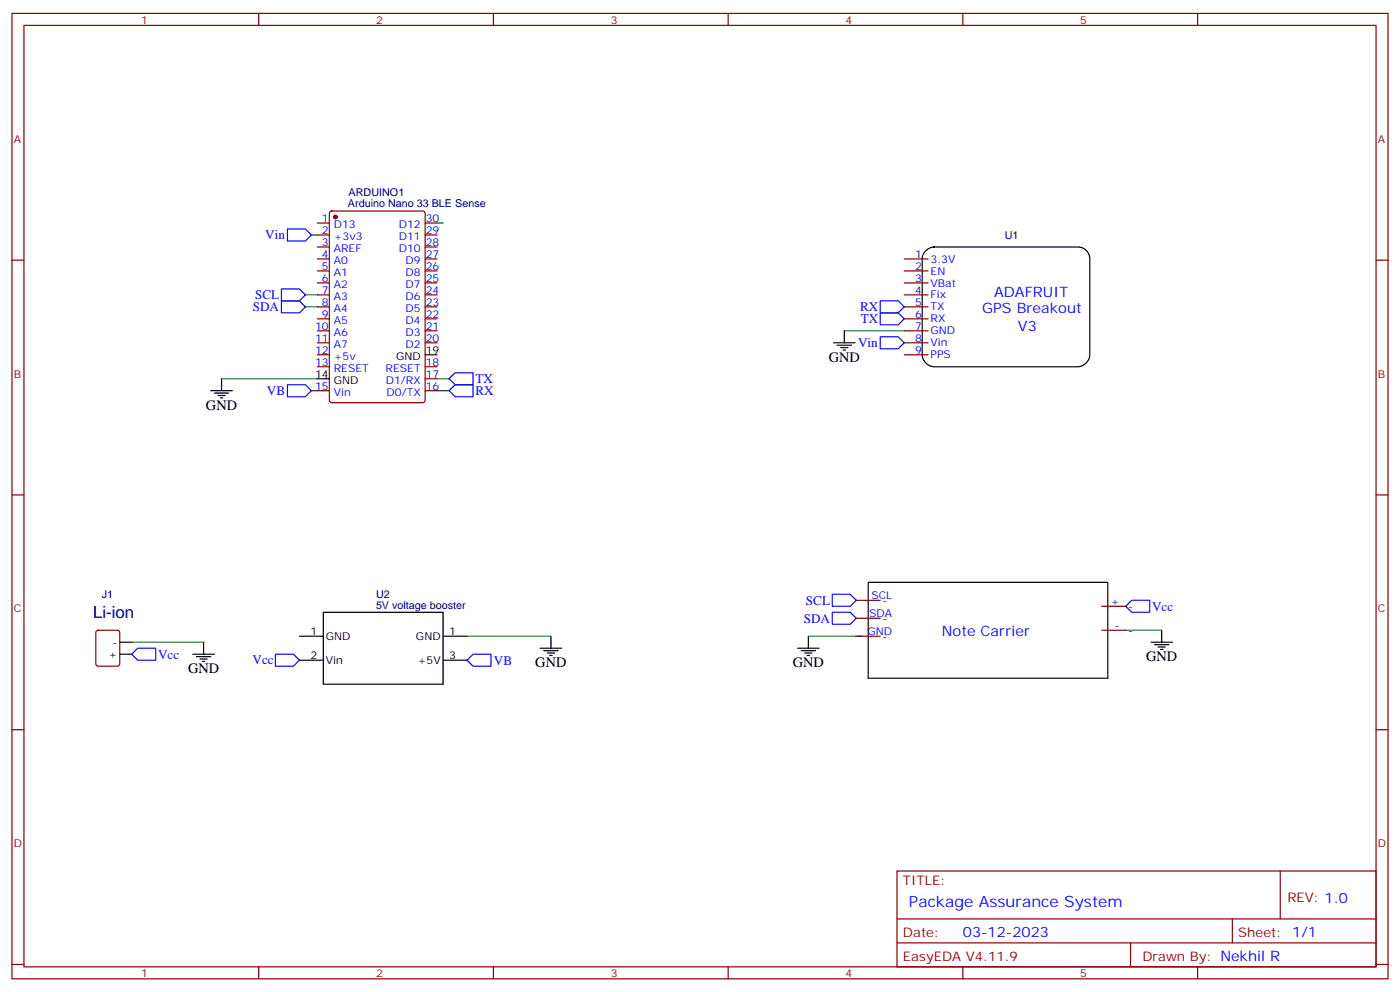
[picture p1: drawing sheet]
<svg xmlns="http://www.w3.org/2000/svg" width="412mm" height="292mm" viewBox="0 0 412 292" stroke-linecap="round" stroke-linejoin="round" font-family="sans-serif">
<g fill="none" stroke="#870000" stroke-width=".35">
<path d="M3.5 4h405.4v284.3h-405.4zM7.1 7.5h398.2v277.3h-398.2zM76.2 4v3.5M145.3 4v3.5M214.5 4v3.5M283.6 4v3.5M352.8 4v3.5M3.5 76.6h3.6M93.5 65.7h3.5M93.5 69.2h3.5M93.5 72.7h3.5M93.5 76.3h3.5"/>
<path d="M93.5 79.8h3.5M97.2 62.4l.5-.2h26.8l.7 .4v55.3l-.4 .6-27.1 .1-.6-.5-.1-55.2zM125.2 65.7h3.6M125.2 69.2h3.6M125.2 72.7h3.6M125.2 76.3h3.6M125.2 79.8h3.6M266.3 76.3h7.1M266.3 79.8h7.1M405.3 76.6h3.6M93.5 83.3h3.5M93.5 86.9h3.5"/>
<path d="M93.5 90.4h3.5M93.5 93.9h3.5M93.5 97.4h3.5M125.2 83.3h3.6M125.2 86.9h3.6M125.2 90.4h3.6M125.2 93.9h3.6M125.2 97.4h3.6M266.3 83.3h7.1M266.3 86.9h7.1M266.3 90.4h7.1M266.3 93.9h7.1"/>
<path d="M266.3 97.4h7.1M93.5 101h3.5M93.5 104.5h3.5M93.5 108h3.5M93.5 115.1h3.5M125.2 101h3.6M125.2 108h3.6M125.2 115.1h3.6M125.2 111.5h3.6M266.3 101h7.1M266.3 104.5h7.1M3.5 145.8h3.6"/>
<path d="M405.3 145.8h3.6M252.2 176.8h7.1M324.6 178.6h7M28.5 185.8l.4-.2h5.7l.6 .5 .1 9.4-.5 .7h-5.9l-.6-.4-.1-9.5zM252.2 182.1h7.1M252.2 187.4h7.1M324.6 185.6h7M3.5 214.9h3.6M405.3 214.9h3.6M264.2 256.5h141.1v28.3h-141.1zM377.1 256.5v14.2M264.2 270.7h141.1"/>
<path d="M264.2 277.7h141.1M333 277.7v7.1M363 270.7v7M3.5 284.1h3.6M76.2 284.8v3.5M145.3 284.8v3.5M214.5 284.8v3.5M283.6 284.8v3.5M352.8 284.8v3.5M405.3 284.1h3.6"/>
</g>
<circle cx="98.8" cy="63.9" r=".53" fill="#870000" stroke="#870000" stroke-width=".35"/>
<g fill="none" stroke="#000" stroke-width=".35">
<path d="M272.8 73.8a3.6 3.6 0 0 1 2.4-1.1h42.3a3.5 3.5 0 0 1 3.5 3.6v28.2a3.8 3.8 0 0 1-3.5 3.5h-42.3a3.8 3.8 0 0 1-3.6-3.5v-28.2a3.5 3.5 0 0 1 1.2-2.5zM248.7 97.4v3.6M62.1 115.1h6.3M63.1 115.8h4.3M64.2 116.5h2.1M64.9 117.2h.7M65.3 111.5v3.6M93.5 111.5h3.5M125.2 104.5h3.6M245.5 101h6.4M246.6 101.7h4.2M247.6 102.4h2.2"/>
<path d="M248.4 103.1h.7M255.8 171.5h70.5v28.2h-70.5zM35.3 192.7h3.5M35.3 189.2h3.5M56.8 192.7h6.3M57.9 193.4h4.2M58.9 194.1h2.1M59.6 194.8h.7M60 189.2v3.5M88.2 187.4h7M88.2 194.5h7M95.2 180.3h35.3v21.2h-35.3z"/>
<path d="M130.5 187.4h7.1M130.5 194.5h7.1M159.1 190.9h6.4M160.2 191.6h4.2M161.2 192.3h2.1M161.9 193h.7M162.3 187.4v3.5M234.9 190.9h6.4M236 191.6h4.2M237.1 192.3h2.1M237.8 193h.7M238.1 187.4v3.5"/>
<path d="M339 189.2h6.4M340.1 189.9h4.2M341.1 190.6h2.2M341.8 191.3h.7M342.2 185.6v3.6"/>
</g>
<g fill="none" stroke="#008700" stroke-width=".35">
<path d="M91.7 69.2h1.8M128.8 65.7h1.7M90 86.9h3.5M90 90.4h3.5M248.7 97.4h17.6M65.3 111.5h28.2M91.7 115.1h1.8M128.8 115.1h3.5M128.8 111.5h3.5M38.8 189.2h21.2M137.6 187.4h24.7M238.1 187.4h15.9"/>
<path d="M331.6 185.6h10.6"/>
</g>
<g fill="none" stroke="#00f" stroke-width=".35">
<path d="M84.7 67.5h5.3l1.7 1.7-1.7 1.8h-5.3zM82.9 88.6h5.3l1.8 1.8-1.8 1.7h-5.3zM82.9 85.1h5.3l1.8 1.8-1.8 1.7h-5.3zM259.3 92.1h5.3l1.7 1.8-1.7 1.8h-5.3zM259.3 88.6h5.3l1.7 1.8-1.7 1.7h-5.3zM259.3 99.2h5.3l1.7 1.8-1.7 1.7h-5.3zM84.7 113.3h5.3l1.7 1.8-1.7 1.7h-5.3zM132.3 115.1l1.8-1.8h5.2v3.5h-5.2zM132.3 111.5l1.8-1.7h5.2v3.5h-5.2zM245.2 175h5.3l1.7 1.8-1.7 1.8h-5.3zM333.4 176.8h5.3v3.5h-5.3l-1.8-1.7zM38.8 192.7l1.8-1.8h5.3v3.6h-5.3z"/>
<path d="M81.1 192.7h5.3l1.8 1.8-1.8 1.7h-5.3zM137.6 194.5l1.7-1.8h5.3v3.5h-5.3zM245.2 180.3h5.3l1.7 1.8-1.7 1.8h-5.3z"/>
</g>
<text font-size="4.9" fill="#000080" x="27.5" y="182.1">Li-ion</text>
<text font-size="4.6" fill="#00f" x="267.8" y="267.1">Package Assurance System</text>
<g font-size="4.2" fill="#00f">
<text x="292.8" y="87.6">ADAFRUIT</text>
<text x="289.3" y="92.1">GPS Breakout</text>
<text x="299.9" y="97.4">V3</text>
<text x="277.5" y="187.2">Note Carrier</text>
<text x="283.6" y="275.9">03-12-2023</text>
</g>
<g font-size="4.2">
<text x="244.1" y="106.6">GND</text>
<text x="60.7" y="120.7">GND</text>
<text x="157.7" y="196.6">GND</text>
<text x="233.5" y="196.6">GND</text>
<text x="337.6" y="194.8">GND</text>
<text x="55.4" y="198.3">GND</text>
</g>
<g font-size="3.9" fill="#00f">
<text x="78.1" y="70.4">Vin</text>
<text x="75.1" y="88.1">SCL</text>
<text x="74.5" y="91.6">SDA</text>
<text x="253.4" y="91.6">RX</text>
<text x="253.6" y="95.2">TX</text>
<text x="252.8" y="102.2">Vin</text>
<text x="140.1" y="112.9">TX</text>
<text x="78.6" y="116.3">VB</text>
<text x="140.1" y="116.4">RX</text>
<text x="237.4" y="178.1">SCL</text>
<text x="339.4" y="179.9">Vcc</text>
<text x="236.8" y="183.4">SDA</text>
<text x="46.6" y="194">Vcc</text>
<text x="74.4" y="195.7">Vcc</text>
<text x="145.5" y="195.8">VB</text>
</g>
<g font-size="3.9" fill="#800">
<text x="266" y="260.8">TITLE:</text>
<text x="379.2" y="265.7">REV: 1.0</text>
<text x="266" y="275.9">Date:</text>
<text x="364.8" y="275.9">Sheet: 1/1</text>
<text x="266" y="283">EasyEDA V4.11.9</text>
<text x="336.5" y="283">Drawn By: Nekhil R</text>
</g>
<g font-size="3.2" fill="#800">
<text x="41.6" y="6.9">1</text>
<text x="110.8" y="6.9">2</text>
<text x="179.9" y="6.9">3</text>
<text x="249.1" y="6.9">4</text>
<text x="318.2" y="6.9">5</text>
<text x="4.1" y="42.1">A</text>
<text x="405.9" y="42.1">A</text>
<text x="4.1" y="111.2">B</text>
<text x="405.9" y="111.2">B</text>
<text x="4.1" y="180.3">C</text>
<text x="405.9" y="180.3">C</text>
<text x="4.1" y="249.5">D</text>
<text x="405.9" y="249.5">D</text>
<text x="41.6" y="287.8">1</text>
<text x="110.8" y="287.8">2</text>
<text x="179.9" y="287.8">3</text>
<text x="249.1" y="287.8">4</text>
<text x="318.2" y="287.8">5</text>
</g>
<g font-size="3.2" fill="#000080">
<text x="102.7" y="57.8">ARDUINO1</text>
<text x="102.5" y="60.9">Arduino Nano 33 BLE Sense</text>
<text x="296" y="70.4">U1</text>
<text x="30" y="176.2">J1</text>
<text x="110.8" y="179.3">5V voltage booster</text>
<text x="110.8" y="176.2">U2</text>
</g>
<g font-size="3.2" fill="#00f">
<text x="94.8" y="65.3">1</text>
<text x="125.4" y="65.3">30</text>
<text x="94.8" y="68.9">2</text>
<text x="98.3" y="67.1">D13</text>
<text x="98.3" y="70.6">+3v3</text>
<text x="117.5" y="70.6">D11</text>
<text x="117.5" y="67.1">D12</text>
<text x="125.4" y="68.9">29</text>
<text x="94.8" y="72.4">3</text>
<text x="94.8" y="75.9">4</text>
<text x="98.3" y="74.2">AREF</text>
<text x="98.3" y="77.7">A0</text>
<text x="117.5" y="74.2">D10</text>
<text x="119.5" y="77.7">D9</text>
<text x="125.4" y="75.9">27</text>
<text x="125.4" y="72.4">28</text>
<text x="269.6" y="75.9">1</text>
<text x="274.1" y="77.3">3.3V</text>
<text x="94.8" y="79.4">5</text>
<text x="94.8" y="83">6</text>
<text x="98.3" y="81.2">A1</text>
<text x="119.5" y="81.2">D8</text>
<text x="125.4" y="83">25</text>
<text x="125.4" y="79.4">26</text>
<text x="269.6" y="79.4">2</text>
<text x="269.6" y="83">3</text>
<text x="274.1" y="80.9">EN</text>
<text x="94.8" y="86.5">7</text>
<text x="98.3" y="84.7">A2</text>
<text x="98.3" y="88.3">A3</text>
<text x="119.5" y="88.3">D6</text>
<text x="119.5" y="84.7">D7</text>
<text x="125.4" y="86.5">24</text>
<text x="269.6" y="86.5">4</text>
<text x="274.1" y="84.4">VBat</text>
<text x="274.1" y="87.9">Fix</text>
<text x="94.8" y="90">8</text>
<text x="94.8" y="93.6">9</text>
<text x="98.3" y="91.8">A4</text>
<text x="98.3" y="95.3">A5</text>
<text x="119.5" y="95.3">D4</text>
<text x="119.5" y="91.8">D5</text>
<text x="125.4" y="93.6">22</text>
<text x="125.4" y="90">23</text>
<text x="269.6" y="90">5</text>
<text x="269.6" y="93.6">6</text>
<text x="274.1" y="91.4">TX</text>
<text x="274.1" y="95">RX</text>
<text x="92.8" y="97.1">10</text>
<text x="92.8" y="100.6">11</text>
<text x="98.3" y="98.8">A6</text>
<text x="119.5" y="98.8">D3</text>
<text x="125.4" y="100.6">20</text>
<text x="125.4" y="97.1">21</text>
<text x="269.6" y="97.1">7</text>
<text x="269.6" y="100.6">8</text>
<text x="274.1" y="98.5">GND</text>
<text x="92.8" y="104.1">12</text>
<text x="92.8" y="107.7">13</text>
<text x="98.3" y="102.4">A7</text>
<text x="98.3" y="105.9">+5v</text>
<text x="119.5" y="102.4">D2</text>
<text x="125.4" y="107.7">18</text>
<text x="269.6" y="104.1">9</text>
<text x="274.1" y="102">Vin</text>
<text x="274.1" y="105.6">PPS</text>
<text x="98.3" y="109.4">RESET</text>
<text x="113.6" y="109.4">RESET</text>
<text x="113.6" y="113">D1/RX</text>
<text x="125.4" y="111.2">17</text>
<text x="92.8" y="114.7">15</text>
<text x="98.3" y="116.5">Vin</text>
<text x="113.9" y="116.5">D0/TX</text>
<text x="125.4" y="114.7">16</text>
<text x="256.7" y="176.5">SCL</text>
<text x="260" y="177.9">-</text>
<text x="327.3" y="178.2">+</text>
<text x="332.3" y="179.6">-</text>
<text x="256" y="181.8">SDA</text>
<text x="260" y="183.2">-</text>
<text x="328.4" y="185.3">-</text>
<text x="255.5" y="187">GND</text>
<text x="260" y="188.5">-</text>
<text x="332.3" y="186.7">-</text>
</g>
<g font-size="3.2">
<text x="116.6" y="105.9">GND</text>
<text x="125.4" y="104.1">19</text>
<text x="92.8" y="111.2">14</text>
<text x="98.3" y="113">GND</text>
<text x="33.1" y="190.2">-</text>
<text x="91.5" y="187">1</text>
<text x="96" y="188.5">GND</text>
<text x="122.5" y="188.5">GND</text>
<text x="132.3" y="187">1</text>
<text x="32" y="193.7">+</text>
<text x="91.5" y="194.1">2</text>
<text x="96" y="195.5">Vin</text>
<text x="123" y="195.5">+5V</text>
<text x="132.3" y="194.1">3</text>
</g>
</svg>
